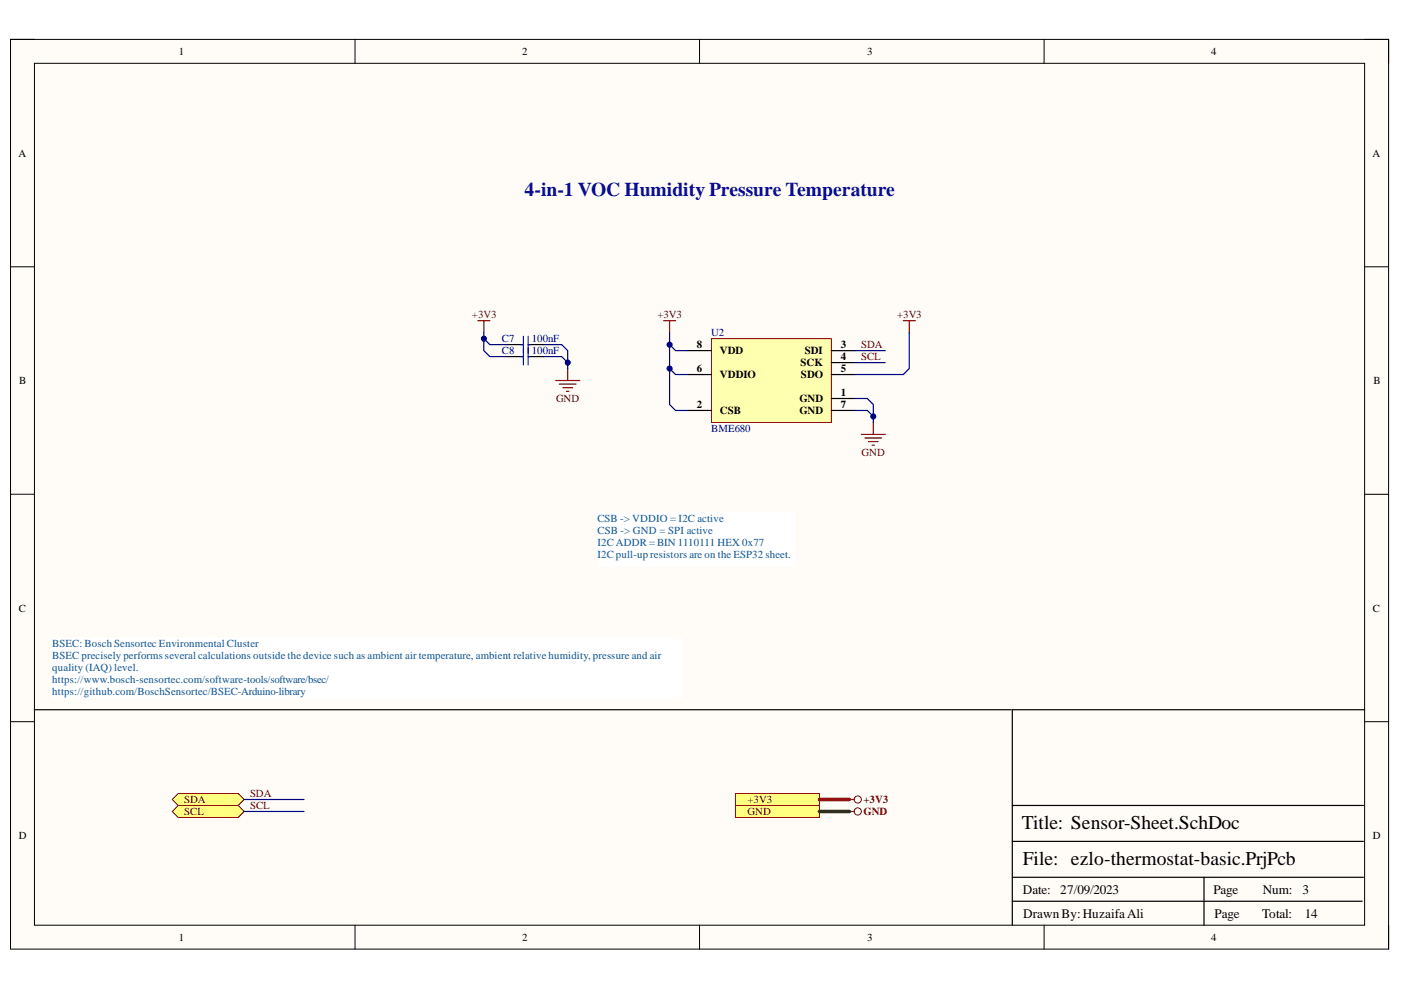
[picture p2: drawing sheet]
<svg xmlns="http://www.w3.org/2000/svg" width="297mm" height="210mm" viewBox="0 0 297 210" stroke-linecap="round" stroke-linejoin="round" font-family="sans-serif">
<path d="M2.2 8.4h292.2v192.8h-292.2z" fill-rule="evenodd" fill="#fffcf8"/>
<path d="M2.2 8.4h292.2v192.8h-292.2z" fill="none" stroke="#000" stroke-width=".21"/>
<path d="M7.3 13.4h282v182.8h-282z" fill-rule="evenodd" fill="#fffcf8"/>
<g fill="none" stroke="#000" stroke-width=".21">
<path d="M2.2 8.3h5.1M7.3 13.4h282v182.8h-282zM75.3 8.3v5.1M148.3 8.3v5.1M221.4 8.4v5M289.3 8.4h5.1v5M2.2 56.6h5.1M289.3 56.6h5.1M2.2 104.8h5.1M289.3 104.8h5.1M2.2 153h5.1M289.3 153h5.1"/>
<path d="M75.3 196.2v5M148.3 196.2v5M221.4 196.2v5M294.4 196.2v5"/>
</g>
<path d="M289.3 150.5h-74.7v45.7M214.6 178.4h74.5M214.6 170.8h74.5M214.6 191.1h74.2M214.6 186h74.5M255.3 186v10.2" fill="none" stroke="#000" stroke-width=".25"/>
<path d="M150.9 71.8h25.4v17.8h-25.4z" fill-rule="evenodd" fill="#ffffb0"/>
<path d="M150.9 71.8h25.4v17.8h-25.4z" fill="none" stroke="#800000" stroke-width=".21"/>
<g fill="none" stroke="#000" stroke-width=".25">
<path d="M107.7 73.1h3.3M107.7 75.6h3.3M112 73.1h3.3M112 75.6h3.3M145.8 79.4h5.1M145.8 74.3h5.1M176.3 74.3h5.1M176.3 76.9h5.1M176.3 79.4h5.1M145.8 87h5.1M176.3 84.5h5.1M176.3 87h5.1"/>
<path d="M7.3 150.5h207.1"/>
</g>
<g fill="none" stroke="#800000" stroke-width=".25">
<path d="M101.3 68h2.6M102.6 68v2.5M120.4 78.1v2.6M140.7 68h2.5M142 68v2.5M191.5 68h2.5M192.8 68v2.5M117.8 80.7h5.1M118.6 81.4h3.5M119.3 82.2h2.1M120.1 83h.5M182.6 92.1h5.1"/>
<path d="M183.4 92.9h3.5M184.1 93.6h2.1M184.9 94.4h.5M185.2 89.6v2.5"/>
</g>
<path d="M110.5 73.1h.5M110.5 75.6h.5M111 71.3v6.1M112 71.3v6.1M112 73.1h.5M112 75.6h.5" fill="none" stroke="#00f" stroke-width=".25"/>
<path d="M155.9 168.2h17.8v2.6h-17.8z" fill-rule="evenodd" fill="#ffff80"/>
<g fill="none" stroke="#800000" stroke-width=".21">
<path d="M155.9 168.2h17.8v2.6h-17.8z"/>
<circle cx="181.9" cy="169.5" r=".76"/>
</g>
<path d="M180.1 169.5h1" fill="none" stroke="#800000" stroke-width=".25"/>
<path d="M155.9 170.8h17.8v2.5h-17.8z" fill-rule="evenodd" fill="#ffff80"/>
<g fill="none" stroke="#800000" stroke-width=".21">
<path d="M155.9 170.8h17.8v2.5h-17.8z"/>
<circle cx="181.9" cy="172" r=".76"/>
</g>
<path d="M180.1 172.1h1" fill="none" stroke="#800000" stroke-width=".25"/>
<path d="M36.5 169.5l1.3-1.3h12.7l1.3 1.3-1.3 1.3h-12.7z" fill-rule="evenodd" fill="#ffff80"/>
<path d="M36.5 169.5l1.3-1.3h12.7l1.3 1.3-1.3 1.3h-12.7z" fill="none" stroke="#800000" stroke-width=".21"/>
<path d="M37.8 170.8h12.7l1.3 1.3-1.3 1.2h-12.7l-1.3-1.2z" fill-rule="evenodd" fill="#ffff80"/>
<path d="M37.8 170.8h12.7l1.3 1.3-1.3 1.2h-12.7l-1.3-1.2z" fill="none" stroke="#800000" stroke-width=".21"/>
<path d="M126.7 108.6h41.9v11.4h-41.9z" fill-rule="evenodd" fill="#fff"/>
<path d="M126.7 108.6h41.9v11.4h-41.9z" fill="none" stroke="#fff" stroke-width=".21"/>
<path d="M11.1 135.2h133.4v12.7h-133.4z" fill-rule="evenodd" fill="#fff"/>
<path d="M11.1 135.2h133.4v12.7h-133.4z" fill="none" stroke="#fff" stroke-width=".21"/>
<path d="M142 70.5v7.6l1.2 1.3h2.6" fill="none" stroke="#000080" stroke-width=".25"/>
<circle cx="142" cy="78.1" r=".51" fill="#000080"/>
<circle cx="142" cy="78.1" r=".51" fill="none" stroke="#000080" stroke-width=".21"/>
<circle cx="142" cy="73.1" r=".51" fill="#000080"/>
<circle cx="142" cy="73.1" r=".51" fill="none" stroke="#000080" stroke-width=".21"/>
<path d="M142 73.1l1.2 1.2h2.6" fill="none" stroke="#000080" stroke-width=".25"/>
<circle cx="142" cy="73.1" r=".51" fill="#000080"/>
<circle cx="142" cy="73.1" r=".51" fill="none" stroke="#000080" stroke-width=".21"/>
<path d="M142 78.1v7.7l1.2 1.2h2.6" fill="none" stroke="#000080" stroke-width=".25"/>
<circle cx="142" cy="78.1" r=".51" fill="#000080"/>
<circle cx="142" cy="78.1" r=".51" fill="none" stroke="#000080" stroke-width=".21"/>
<path d="M181.4 84.5h2.5l1.3 1.3v3.8" fill="none" stroke="#000080" stroke-width=".25"/>
<circle cx="185.2" cy="88.3" r=".51" fill="#000080"/>
<circle cx="185.2" cy="88.3" r=".51" fill="none" stroke="#000080" stroke-width=".21"/>
<path d="M181.4 87h2.5l1.3 1.3" fill="none" stroke="#000080" stroke-width=".25"/>
<circle cx="185.2" cy="88.3" r=".51" fill="#000080"/>
<circle cx="185.2" cy="88.3" r=".51" fill="none" stroke="#000080" stroke-width=".21"/>
<path d="M102.6 70.5v3.8l1.3 1.3h3.8M181.4 74.3h6.3M181.4 76.9h6.3M192.8 70.5v7.6l-1.3 1.3h-10.1" fill="none" stroke="#000080" stroke-width=".25"/>
<circle cx="102.6" cy="71.8" r=".51" fill="#000080"/>
<circle cx="102.6" cy="71.8" r=".51" fill="none" stroke="#000080" stroke-width=".21"/>
<path d="M102.6 71.8l1.3 1.3h3.8" fill="none" stroke="#000080" stroke-width=".25"/>
<circle cx="102.6" cy="71.8" r=".51" fill="#000080"/>
<circle cx="102.6" cy="71.8" r=".51" fill="none" stroke="#000080" stroke-width=".21"/>
<path d="M115.3 73.1h3.8l1.3 1.2v3.8" fill="none" stroke="#000080" stroke-width=".25"/>
<circle cx="120.4" cy="76.9" r=".51" fill="#000080"/>
<circle cx="120.4" cy="76.9" r=".51" fill="none" stroke="#000080" stroke-width=".21"/>
<path d="M115.3 75.6h3.8l1.3 1.3" fill="none" stroke="#000080" stroke-width=".25"/>
<circle cx="120.4" cy="76.9" r=".51" fill="#000080"/>
<circle cx="120.4" cy="76.9" r=".51" fill="none" stroke="#000080" stroke-width=".21"/>
<path d="M173.7 169.5h6.4" fill="none" stroke="#f00" stroke-width=".76"/>
<path d="M173.7 172.1h6.4" fill="none" stroke="#274e13" stroke-width=".76"/>
<path d="M51.8 169.5h12.7M51.8 172.1h12.7" fill="none" stroke="#000080" stroke-width=".25"/>
<text font-size="4.1" fill="#0b0b8e" x="111.2" y="41.5">4-in-1 VOC Humidity Pressure Temperature</text>
<g font-size="4.1">
<text x="216.7" y="175.7">Title: Sensor-Sheet.SchDoc</text>
<text x="216.8" y="183.3">File: ezlo-thermostat-basic.PrjPcb</text>
</g>
<g font-size="2.8">
<text x="216.8" y="189.5">Date:</text>
<text x="224.8" y="189.5">27/09/2023</text>
<text x="257.3" y="189.5">Page</text>
<text x="267.7" y="189.5">Num:</text>
<text x="276.1" y="189.5">3</text>
<text x="216.9" y="194.6">DrawnBy:HuzaifaAli</text>
<text x="257.5" y="194.6">Page</text>
<text x="267.6" y="194.6">Total:</text>
<text x="276.6" y="194.6">14</text>
</g>
<g font-size="2.3">
<text x="37.9" y="11.7">1</text>
<text x="110.7" y="11.7">2</text>
<text x="183.9" y="11.7">3</text>
<text x="256.8" y="11.7">4</text>
<text x="3.9" y="33.3">A</text>
<text x="291" y="33.3">A</text>
<text x="147.7" y="73.8">8</text>
<text x="152.6" y="75.1">VDD</text>
<text x="169.7" y="77.6">SCK</text>
<text x="170.7" y="75.1">SDI</text>
<text x="178.3" y="73.8">3</text>
<text x="178.3" y="76.4">4</text>
<text x="4.1" y="81.4">B</text>
<text x="147.7" y="78.9">6</text>
<text x="152.6" y="80.2">VDDIO</text>
<text x="169.8" y="80.2">SDO</text>
<text x="178.3" y="84">1</text>
<text x="178.3" y="78.9">5</text>
<text x="291.2" y="81.4">B</text>
<text x="147.7" y="86.5">2</text>
<text x="152.6" y="87.8">CSB</text>
<text x="169.5" y="85.2">GND</text>
<text x="169.5" y="87.8">GND</text>
<text x="178.3" y="86.5">7</text>
<text x="4" y="129.7">C</text>
<text x="291.1" y="129.7">C</text>
<text x="4" y="177.9">D</text>
<text x="291.1" y="177.9">D</text>
<text x="37.9" y="199.5">1</text>
<text x="110.7" y="199.5">2</text>
<text x="183.9" y="199.5">3</text>
<text x="256.8" y="199.5">4</text>
</g>
<g font-size="2.3" fill="#800000">
<text x="100" y="67.5">+3V3</text>
<text x="139.4" y="67.5">+3V3</text>
<text x="190.2" y="67.5">+3V3</text>
<text x="182.6" y="73.8">SDA</text>
<text x="182.6" y="76.4">SCL</text>
<text x="117.9" y="85.2">GND</text>
<text x="182.7" y="96.7">GND</text>
<text x="39.1" y="170.3">SDA</text>
<text x="39.1" y="172.8">SCL</text>
<text x="53" y="169">SDA</text>
<text x="53" y="171.6">SCL</text>
<text x="158.5" y="170.3">+3V3</text>
<text x="158.5" y="172.8">GND</text>
<text x="183.1" y="170.3">+3V3</text>
<text x="183.1" y="172.8">GND</text>
</g>
<g font-size="2.3" fill="#000080">
<text x="150.8" y="71.3">U2</text>
<text x="106.4" y="72.6">C7</text>
<text x="106.4" y="75.1">C8</text>
<text x="112.7" y="72.6">100nF</text>
<text x="112.7" y="75.1">100nF</text>
<text x="150.8" y="91.7">BME680</text>
</g>
<g font-size="2.3" fill="#0b5394">
<text x="126.7" y="110.7">CSB -&gt; VDDIO = I2C active</text>
<text x="126.7" y="113.2">CSB -&gt; GND = SPI active</text>
<text x="126.7" y="115.7">I2C ADDR = BIN 1110111 HEX 0x77</text>
<text x="126.7" y="118.3">I2C pull-up resistors are on the ESP32 sheet.</text>
<text x="11.1" y="137.3">BSEC: Bosch Sensortec Environmental Cluster</text>
<text x="11.1" y="139.8">BSEC precisely performs several calculations outside the device such as ambient air temperature, ambient relative humidity, pressure and air</text>
<text x="11.1" y="142.4">quality (IAQ) level.</text>
<text x="11.1" y="144.9">https://www.bosch-sensortec.com/software-tools/software/bsec/</text>
<text x="11.1" y="147.4">https://github.com/BoschSensortec/BSEC-Arduino-library</text>
</g>
</svg>
